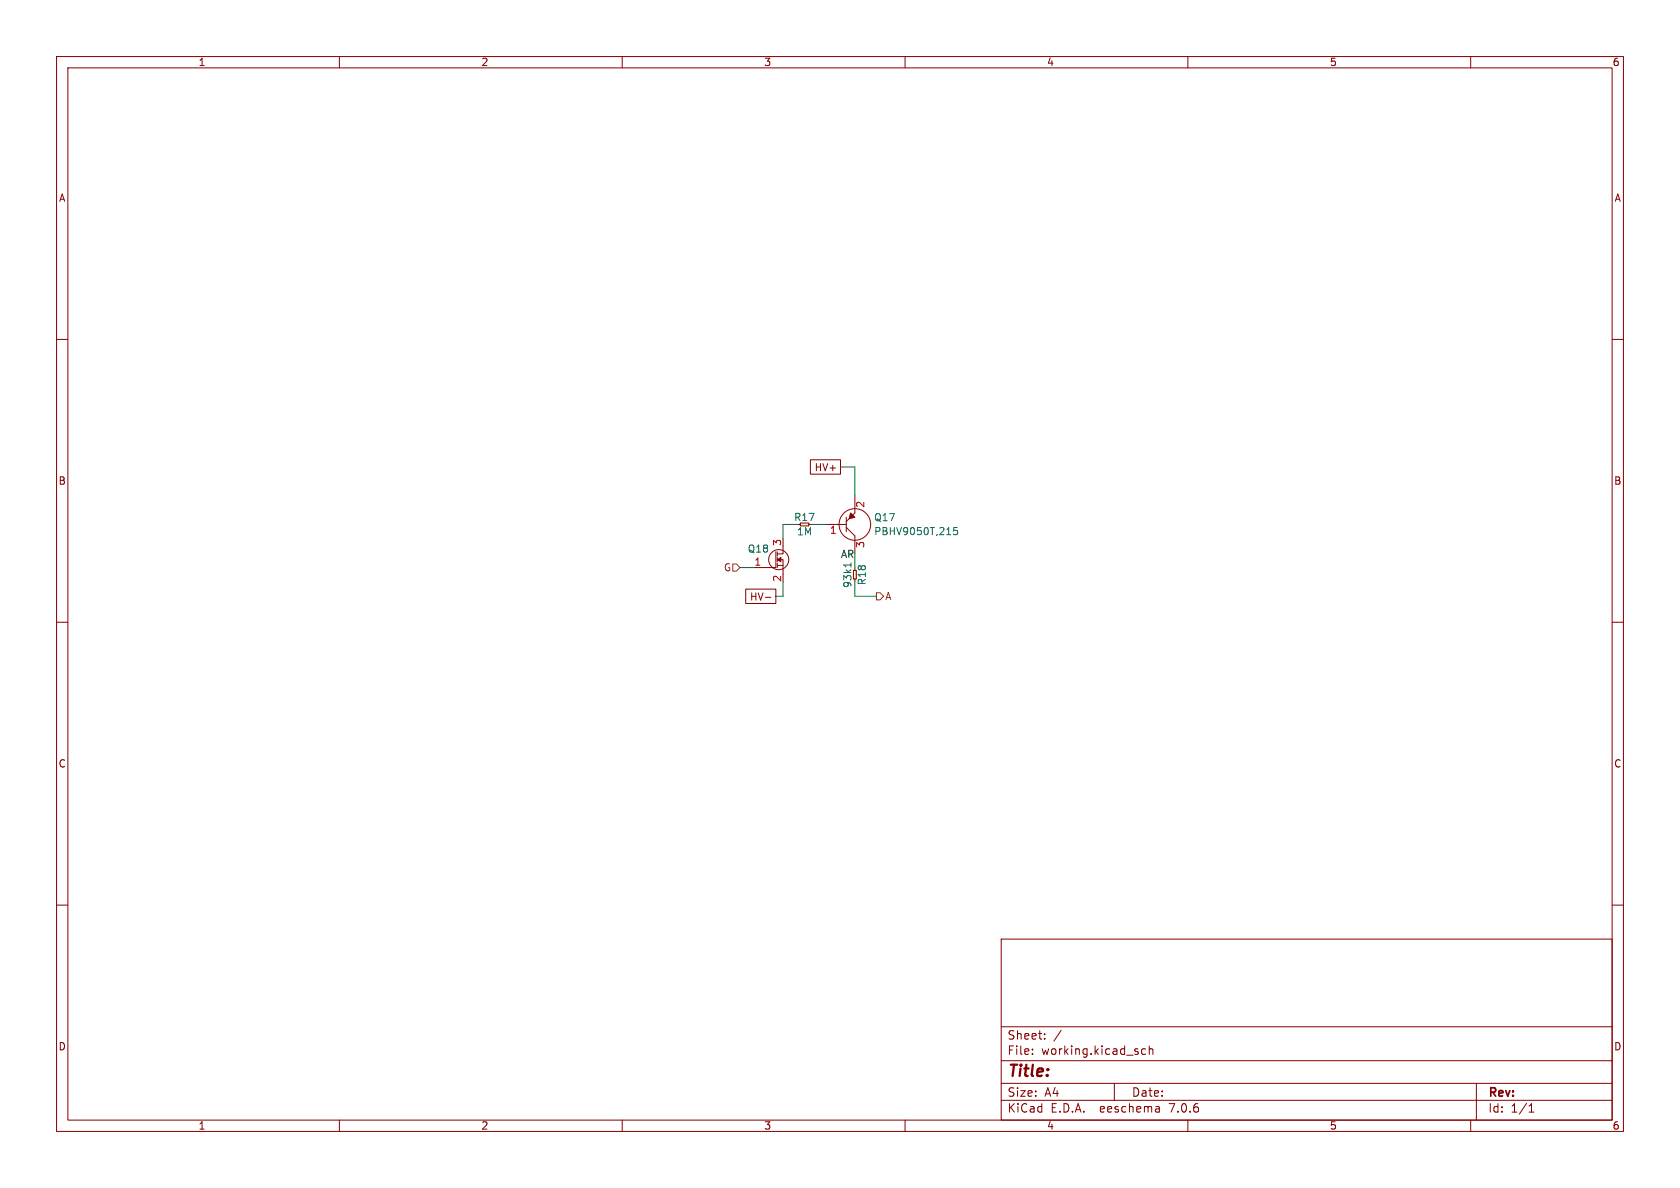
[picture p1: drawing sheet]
(kicad_sch (version 20230121) (generator eeschema)

 (paper "A4")

 (lib_symbols
  (symbol "agg:NFET" (pin_names (offset 0.0254) hide) (in_bom yes) (on_board yes)
   (property "Reference" "Q" (at -6.35 0.762 0) (effects (font (size 1.27 1.27)) (justify left)))
   (property "Value" "NFET" (at -6.35 -4.064 0) (effects (font (size 1.27 1.27)) (justify left)))
   (property "Footprint" "" (at 0 0 0) (effects (font (size 1.27 1.27)) hide))
   (property "Datasheet" "" (at 0 0 0) (effects (font (size 1.27 1.27)) hide))
   (symbol "NFET_0_1"
    (circle (center -0.762 -1.143) (radius 1.778) (stroke (width 0) (type default)) (fill (type none)))
    (polyline (pts (xy -3.81 -2.54) (xy -1.27 -2.54)) (stroke (width 0) (type default)) (fill (type none)))
    (polyline (pts (xy -1.27 -2.54) (xy -1.27 0.254)) (stroke (width 0) (type default)) (fill (type none)))
    (polyline (pts (xy -1.016 -2.159) (xy 0 -2.159)) (stroke (width 0) (type default)) (fill (type none)))
    (polyline (pts (xy -1.016 -1.778) (xy -1.016 -2.54)) (stroke (width 0) (type default)) (fill (type none)))
    (polyline (pts (xy -1.016 -0.762) (xy -1.016 -1.524)) (stroke (width 0) (type default)) (fill (type none)))
    (polyline (pts (xy -1.016 0.254) (xy -1.016 -0.508)) (stroke (width 0) (type default)) (fill (type none)))
    (polyline (pts (xy -1.016 -1.143) (xy 0 -1.143) (xy 0 -3.81)) (stroke (width 0) (type default)) (fill (type none)))
    (polyline (pts (xy -1.016 -0.127) (xy 0 -0.127) (xy 0 1.27)) (stroke (width 0) (type default)) (fill (type none)))
    (polyline (pts (xy -1.016 -1.143) (xy -0.381 -0.762) (xy -0.381 -1.524) (xy -1.016 -1.143)) (stroke (width 0) (type default)) (fill (type outline))))
   (symbol "NFET_1_1"
    (pin passive line (at -5.08 -2.54 0) (length 1.27) (name "G" (effects (font (size 1.27 1.27)))) (number "1" (effects (font (size 1.27 1.27)))))
    (pin passive line (at 0 -5.08 90) (length 1.27) (name "S" (effects (font (size 1.27 1.27)))) (number "2" (effects (font (size 1.27 1.27)))))
    (pin passive line (at 0 2.54 270) (length 1.27) (name "D" (effects (font (size 1.27 1.27)))) (number "3" (effects (font (size 1.27 1.27)))))))
  (symbol "agg:PNP" (pin_names (offset 0) hide) (in_bom yes) (on_board yes)
   (property "Reference" "Q" (at 3.302 0.508 0) (effects (font (size 1.27 1.27)) (justify left bottom)))
   (property "Value" "PNP" (at 3.302 -0.508 0) (effects (font (size 1.27 1.27)) (justify left top)))
   (property "Footprint" "" (at 0.762 -2.032 0) (effects (font (size 1.27 1.27)) hide))
   (property "Datasheet" "" (at 3.302 0.508 0) (effects (font (size 1.27 1.27)) hide))
   (symbol "PNP_0_1"
    (polyline (pts (xy -2.54 0) (xy -1.524 0)) (stroke (width 0) (type default)) (fill (type none)))
    (polyline (pts (xy -1.524 -1.27) (xy -1.524 1.27)) (stroke (width 0) (type default)) (fill (type none)))
    (polyline (pts (xy 0 -2.032) (xy -1.524 -0.508)) (stroke (width 0) (type default)) (fill (type none)))
    (polyline (pts (xy 0 2.032) (xy -1.524 0.508)) (stroke (width 0) (type default)) (fill (type none)))
    (polyline (pts (xy 0 1.27) (xy -0.762 2.032) (xy -1.016 1.016) (xy 0 1.27)) (stroke (width 0) (type default)) (fill (type outline)))
    (circle (center 0 0) (radius 2.794) (stroke (width 0) (type default)) (fill (type none))))
   (symbol "PNP_1_1"
    (pin passive line (at -5.08 0 0) (length 2.54) (name "B" (effects (font (size 1.27 1.27)))) (number "1" (effects (font (size 1.27 1.27)))))
    (pin passive line (at 0 5.08 270) (length 3.048) (name "E" (effects (font (size 1.27 1.27)))) (number "2" (effects (font (size 1.27 1.27)))))
    (pin passive line (at 0 -5.08 90) (length 3.048) (name "C" (effects (font (size 1.27 1.27)))) (number "3" (effects (font (size 1.27 1.27)))))))
  (symbol "agg:R" (pin_numbers hide) (pin_names (offset 1.016) hide) (in_bom yes) (on_board yes)
   (property "Reference" "R" (at 1.27 1.27 0) (effects (font (size 1.27 1.27))))
   (property "Value" "R" (at 1.27 -1.27 0) (effects (font (size 1.27 1.27))))
   (property "Footprint" "" (at 0 0 0) (effects (font (size 1.27 1.27)) hide))
   (property "Datasheet" "" (at 0 0 0) (effects (font (size 1.27 1.27)) hide))
   (symbol "R_0_1"
    (rectangle (start 0.508 0.254) (end 2.032 -0.254) (stroke (width 0) (type default)) (fill (type background))))
   (symbol "R_1_1"
    (pin passive line (at 0 0 0) (length 0.508) (name "~" (effects (font (size 1.27 1.27)))) (number "1" (effects (font (size 1.27 1.27)))))
    (pin passive line (at 2.54 0 180) (length 0.508) (name "~" (effects (font (size 1.27 1.27)))) (number "2" (effects (font (size 1.27 1.27))))))))


 (wire (pts (xy 138.43 102.87) (xy 138.43 105.41)) (stroke (width 0) (type solid)))
 (wire (pts (xy 148.59 82.55) (xy 151.13 82.55)) (stroke (width 0) (type solid)))
 (wire (pts (xy 143.51 92.71) (xy 146.05 92.71)) (stroke (width 0) (type solid)))
 (wire (pts (xy 130.81 100.33) (xy 133.35 100.33)) (stroke (width 0) (type solid)))
 (wire (pts (xy 151.13 97.79) (xy 151.13 100.33)) (stroke (width 0) (type solid)))
 (wire (pts (xy 151.13 105.41) (xy 154.94 105.41)) (stroke (width 0) (type solid)))
 (wire (pts (xy 138.43 92.71) (xy 138.43 95.25)) (stroke (width 0) (type solid)))
 (wire (pts (xy 151.13 82.55) (xy 151.13 87.63)) (stroke (width 0) (type solid)))
 (wire (pts (xy 151.13 102.87) (xy 151.13 105.41)) (stroke (width 0) (type solid)))
 (wire (pts (xy 137.16 105.41) (xy 138.43 105.41)) (stroke (width 0) (type solid)))
 (wire (pts (xy 140.97 92.71) (xy 138.43 92.71)) (stroke (width 0) (type solid)))

 (label "AR" (at 151.13 99.06 180) (fields_autoplaced) (effects (font (size 1.27 1.27)) (justify right bottom)))

 (global_label "HV+" (shape passive) (at 148.59 82.55 180) (effects (font (size 1.27 1.27)) (justify right))
  (property "Intersheetrefs" "${INTERSHEET_REFS}" (at 142.1855 82.4706 0) (effects (font (size 1.27 1.27)) (justify right) hide)))
 (global_label "HV-" (shape passive) (at 137.16 105.41 180) (effects (font (size 1.27 1.27)) (justify right))
  (property "Intersheetrefs" "${INTERSHEET_REFS}" (at 130.7555 105.3306 0) (effects (font (size 1.27 1.27)) (justify right) hide)))

 (hierarchical_label "G" (shape input) (at 130.81 100.33 180) (fields_autoplaced) (effects (font (size 1.27 1.27)) (justify right)))
 (hierarchical_label "A" (shape output) (at 154.94 105.41 0) (fields_autoplaced) (effects (font (size 1.27 1.27)) (justify left)))

 (symbol (lib_id "agg:NFET") (at 138.43 97.79 0) (unit 1) (in_bom yes) (on_board yes) (dnp no)
  (property "Reference" "Q18" (at 132.08 97.028 0) (effects (font (size 1.27 1.27)) (justify left)))
  (property "Value" "DMN60H080DS-7" (at 132.08 101.854 0) (effects (font (size 1.27 1.27)) (justify left) hide))
  (property "Footprint" "agg:SOT-23" (at 138.43 97.79 0) (effects (font (size 1.27 1.27)) hide))
  (property "Datasheet" "http://www.farnell.com/datasheets/2814411.pdf" (at 138.43 97.79 0) (effects (font (size 1.27 1.27)) hide))
  (property "Farnell" "3127344" (at 138.43 97.79 0) (effects (font (size 1.27 1.27)) hide)) (pin "1") (pin "2") (pin "3"))

 (symbol (lib_id "agg:PNP") (at 151.13 92.71 0) (unit 1) (in_bom yes) (on_board yes) (dnp no)
  (property "Reference" "Q17" (at 154.432 92.202 0) (effects (font (size 1.27 1.27)) (justify left bottom)))
  (property "Value" "PBHV9050T,215" (at 154.432 93.218 0) (effects (font (size 1.27 1.27)) (justify left top)))
  (property "Footprint" "agg:SOT-23" (at 151.892 94.742 0) (effects (font (size 1.27 1.27)) hide))
  (property "Datasheet" "http://www.farnell.com/datasheets/609431.pdf" (at 154.432 92.202 0) (effects (font (size 1.27 1.27)) hide))
  (property "Farnell" "1829318" (at 151.13 92.71 0) (effects (font (size 1.27 1.27)) hide)) (pin "1") (pin "2") (pin "3"))

 (symbol (lib_id "agg:R") (at 151.13 100.33 270) (unit 1) (in_bom yes) (on_board yes) (dnp no)
  (property "Reference" "R18" (at 152.4 101.6 0) (effects (font (size 1.27 1.27))))
  (property "Value" "93k1" (at 149.86 101.6 0) (effects (font (size 1.27 1.27))))
  (property "Footprint" "agg:1206" (at 151.13 100.33 0) (effects (font (size 1.27 1.27)) hide))
  (property "Datasheet" "" (at 151.13 100.33 0) (effects (font (size 1.27 1.27)) hide))
  (property "Farnell" "2327389" (at 151.13 100.33 0) (effects (font (size 1.27 1.27)) hide))
  (property "Voltage" "500V" (at 151.13 100.33 0) (effects (font (size 1.27 1.27)) hide)) (pin "1") (pin "2"))

 (symbol (lib_id "agg:R") (at 140.97 92.71 0) (unit 1) (in_bom yes) (on_board yes) (dnp no)
  (property "Reference" "R17" (at 142.24 91.44 0) (effects (font (size 1.27 1.27))))
  (property "Value" "1M" (at 142.24 93.98 0) (effects (font (size 1.27 1.27))))
  (property "Footprint" "agg:1206" (at 140.97 92.71 0) (effects (font (size 1.27 1.27)) hide))
  (property "Datasheet" "" (at 140.97 92.71 0) (effects (font (size 1.27 1.27)) hide))
  (property "Farnell" "1750877" (at 140.97 92.71 0) (effects (font (size 1.27 1.27)) hide))
  (property "Voltage" "500V" (at 140.97 92.71 0) (effects (font (size 1.27 1.27)) hide)) (pin "1") (pin "2"))

 (sheet_instances (path "" (page "1"))))
